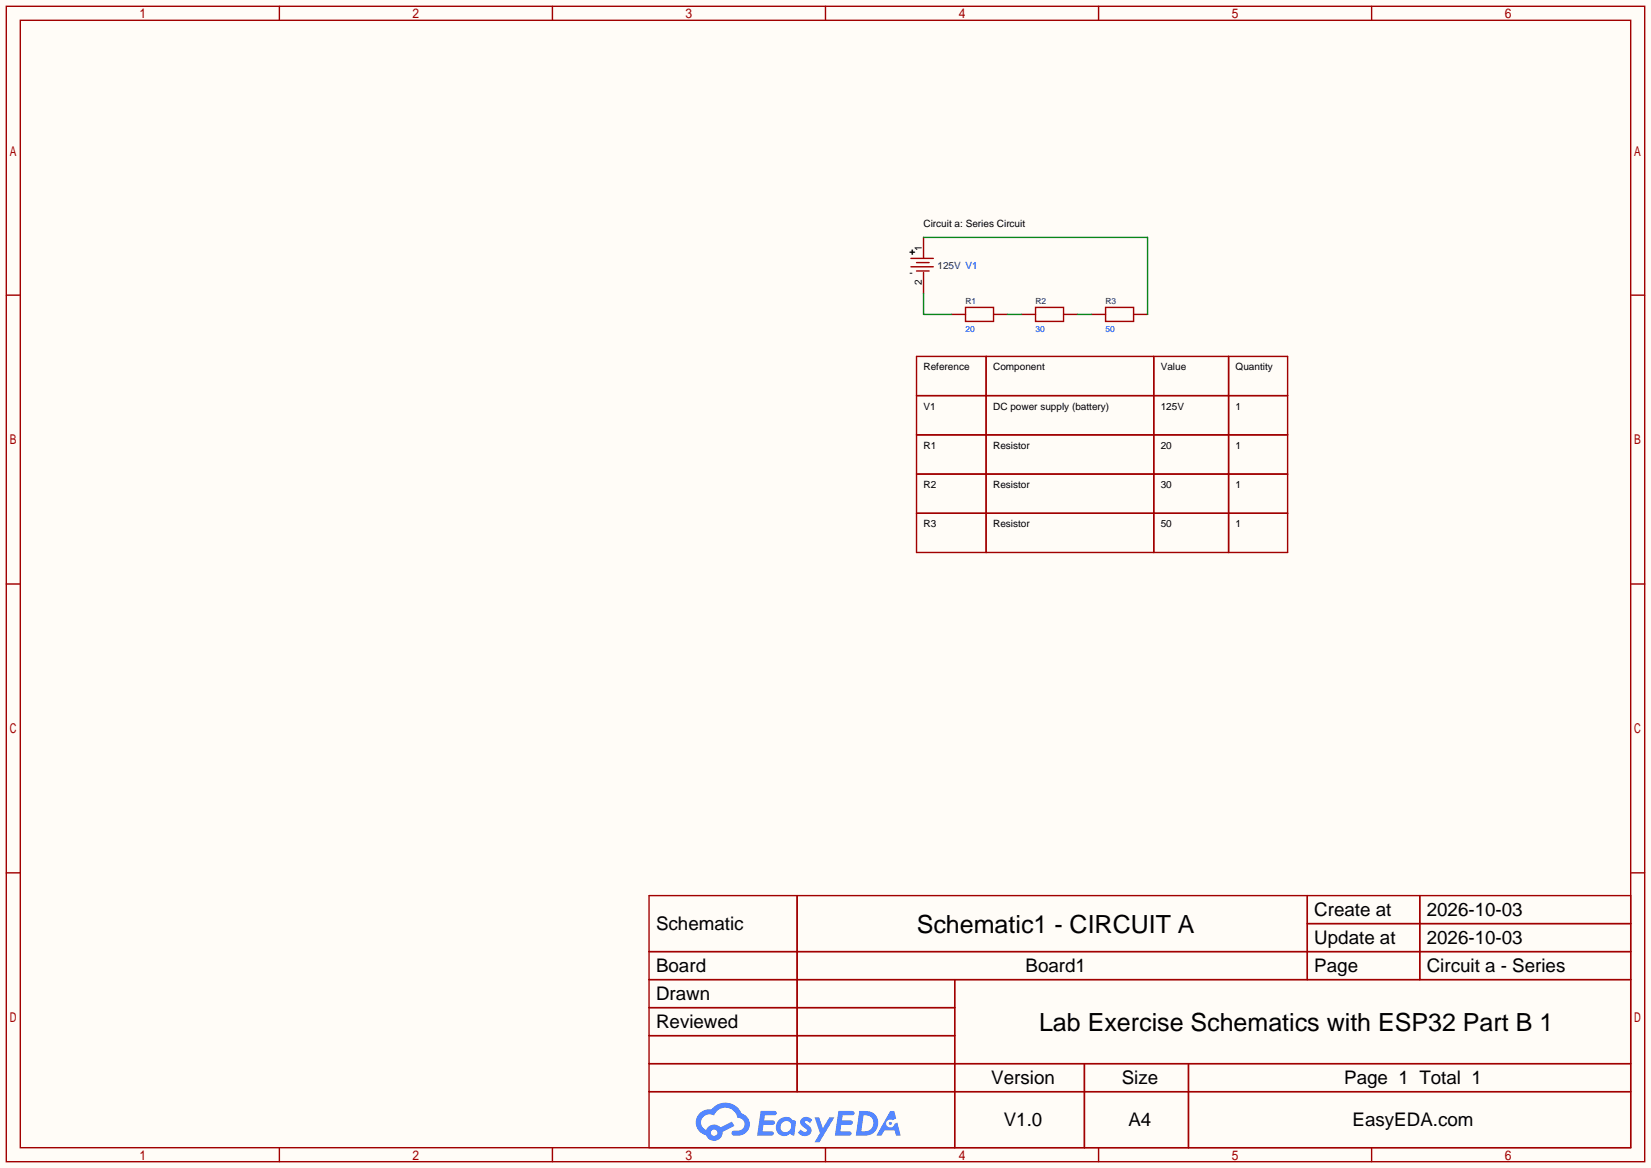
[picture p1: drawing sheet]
<svg xmlns="http://www.w3.org/2000/svg" width="299mm" height="212mm" viewBox="0 0 299 212" stroke-linecap="round" stroke-linejoin="round" font-family="sans-serif">
<path d="M0 0h299.5v211.8h-299.5z" fill="#fffcf7"/>
<g fill="none" stroke="#a10000" stroke-width=".25">
<path d="M1.1 1.1h297.2v209.6h-297.2zM3.7 3.7h292.1v204.5h-292.1zM50.7 1.1v2.6M100.2 1.1v2.6M149.7 1.1v2.6M199.3 1.1v2.6M248.8 1.1v2.6M1.1 53.5h2.6M295.8 53.5h2.5M1.1 105.9h2.6M295.8 105.9h2.5M1.1 158.3h2.6"/>
<path d="M295.8 158.3h2.5M117.7 162.4h178.1v45.8h-178.1zM117.7 172.6h178.1M117.7 177.7h178.1M144.6 162.4v35.6M173.2 177.7v30.5M237.1 162.4v15.3M237.1 167.5h58.7M257.5 162.4v15.3M117.7 182.8h55.5M117.7 192.9h178.1M117.7 187.8h55.5"/>
<path d="M117.7 198h178.1M196.7 192.9v15.3M215.6 192.9v15.3M50.7 208.2v2.5M100.2 208.2v2.5M149.7 208.2v2.5M199.3 208.2v2.5M248.8 208.2v2.5"/>
</g>
<g fill="#5487ff">
<path d="M145.5 202.8a1.3 1.3 0 0 1 1.8 .3l-.4 .6a.54 .54 0 0 0-.9-.2l.1 .2a1.58 1.58 0 0 1 1.1 1.6 1.43 1.43 0 0 1-2.5 .1l.5-.6a.64 .64 0 0 0 .5 .5 .64 .64 0 0 0 .7-.3l-.2-.2a1.6 1.6 0 0 1-1-1.6z"/>
<path d="M147.7 202.7h.9l.7 1.9 1.1-1.9h.9l-2.7 4.5h-.9l1-1.7z"/>
<path d="M138 201.5h1.6a1.31 1.31 0 0 1 1.2 .2 .4 .4 0 0 1-.3 .6h-1.8l-.1 .9h1.6a.4 .4 0 0 1 .4 .4 .4 .4 0 0 1-.4 .4h-1.7l-.2 1.2h.8a1.23 1.23 0 0 1 1.2 .2 .39 .39 0 0 1-.3 .6h-2.7z"/>
<path d="M152.1 201.5h1.6a1.32 1.32 0 0 1 1.3 .2 .39 .39 0 0 1-.4 .6h-1.7l-.2 .9h1.7a.4 .4 0 0 1 .3 .4 .4 .4 0 0 1-.4 .4h-1.7l-.2 1.2h.8a1.23 1.23 0 0 1 1.2 .2 .39 .39 0 0 1-.3 .6h-2.7z"/>
<path d="M161.5 201.5h.7l.4 1.3-.7 .4a.75 .75 0 0 0-1.1 .3 .75 .75 0 0 0 .5 1 .75 .75 0 0 0 .9-.6l.6-.3 .6 2.4h-.9l-.2-1h-1.9l-.5 1h-.9z"/>
<path d="M155.9 201.5l-.7 4.5h1.5a2.27 2.27 0 0 0 2.6-2.3 2.27 2.27 0 0 0-2.7-2.2zM156.6 202.3a1.5 1.5 0 0 1 1.8 1.5 1.5 1.5 0 0 1-1.9 1.4h-.3z"/>
<path d="M141.3 203.1a1.62 1.62 0 0 0-.4 2.1 1.62 1.62 0 0 0 2 .7l.4-.3 .3 .3 .5 .1 .3-2.5-.2-.3h-.4a1.58 1.58 0 0 0-2.5-.1zM141.9 203.6a.99 .99 0 0 1 1.6 .3 .99 .99 0 0 1-.9 1.4 .94 .94 0 0 1-1-.5 .94 .94 0 0 1 .3-1.2z"/>
<path d="M126.9 201.9a2.37 2.37 0 0 0 1.2 4 1.54 1.54 0 0 0 1.7 1 1.54 1.54 0 0 0 1.3-1.6l2.1-1.1-.5-.8-2 1.1a1.57 1.57 0 0 0-2.6 .4 1.5 1.5 0 0 1-.8-2.1 1.5 1.5 0 0 1 2.2-.5 2.23 2.23 0 0 1 2.3-1.4 2.23 2.23 0 0 1 2 1.8 1.16 1.16 0 0 1 1.2 1.1 1.16 1.16 0 0 1-1 1.3h-.7a.47 .47 0 0 0-.6 .3 .47 .47 0 0 0 .4 .6 2.23 2.23 0 0 0 2.3-.7 2.23 2.23 0 0 0 .4-2.3 2.16 2.16 0 0 0-1.3-1.1 3.2 3.2 0 0 0-5.4-.7l-1.2 .1zM129 205.4a.58 .58 0 0 1 1.1 0 .58 .58 0 0 1-1.1 0z"/>
<circle cx="161.5" cy="203.8" r=".28"/>
</g>
<g fill="none" stroke="#a10000" stroke-width=".25">
<path d="M165.2 48.4h4.1M165.2 46.9h4.1M166.2 49.1h2.3M166.2 47.6h2.3M175.1 55.8h5.1v2.5h-5.1zM187.8 55.8h5.1v2.5h-5.1zM200.5 55.8h5.1v2.5h-5.1zM166.2 64.6h67.4v35.6h-67.4zM166.2 71.8h67.4M166.2 78.9h67.4M178.9 64.6v35.6M209.3 64.6v35.6"/>
<path d="M222.8 64.6v35.6M166.2 86h67.4M166.2 93.1h67.4"/>
</g>
<path d="M167.5 43.1v3.8M167.5 49.4v3.8M172.6 57h2.5M180.2 57h2.6M185.3 57h2.5M192.9 57h2.6M198 57h2.5M205.6 57h2.6" fill="none" stroke="#870000" stroke-width=".25"/>
<path d="M167.5 43.1h40.7v13.9M167.5 53.2v3.8h5.1M182.8 57h2.5M195.5 57h2.5" fill="none" stroke="#008700" stroke-width=".25"/>
<g font-size="4.5">
<text x="166.3" y="169.2">Schematic1 - CIRCUIT A</text>
<text x="188.5" y="187">Lab Exercise Schematics with ESP32 Part B 1</text>
</g>
<g font-size="3.4">
<text x="238.4" y="166.1">Create at</text>
<text x="258.8" y="166.1">2026-10-03</text>
<text x="119" y="168.7">Schematic</text>
<text x="238.4" y="171.2">Update at</text>
<text x="258.8" y="171.2">2026-10-03</text>
<text x="119" y="176.3">Board</text>
<text x="186" y="176.3">Board1</text>
<text x="238.4" y="176.3">Page</text>
<text x="258.8" y="176.3">Circuit a - Series</text>
<text x="119" y="181.4">Drawn</text>
<text x="119" y="186.5">Reviewed</text>
<text x="179.8" y="196.6">Version</text>
<text x="203.5" y="196.6">Size</text>
<text x="243.8" y="196.6">Page 1 Total 1</text>
<text x="182.1" y="204.2">V1.0</text>
<text x="204.7" y="204.2">A4</text>
<text x="245.3" y="204.2">EasyEDA.com</text>
</g>
<g font-size="1.8">
<text x="167.5" y="41.2">Circuit a: Series Circuit</text>
<text x="165" y="46.3">+</text>
<text x="167.2" y="45.6" transform="rotate(-90 167.2 45.6)">1</text>
<text x="165" y="50.1">-</text>
<text x="167.2" y="51.7" transform="rotate(-90 167.2 51.7)">2</text>
<text x="167.5" y="67.2">Reference</text>
<text x="180.1" y="67.2">Component</text>
<text x="210.5" y="67.2">Value</text>
<text x="224.1" y="67.2">Quantity</text>
<text x="167.5" y="74.3">V1</text>
<text x="180.1" y="74.3">DC power supply (battery)</text>
<text x="210.5" y="74.3">125V</text>
<text x="224.1" y="74.3">1</text>
<text x="167.5" y="81.4">R1</text>
<text x="180.1" y="81.4">Resistor</text>
<text x="210.5" y="81.4">20</text>
<text x="224.1" y="81.4">1</text>
<text x="167.5" y="88.5">R2</text>
<text x="180.1" y="88.5">Resistor</text>
<text x="210.5" y="88.5">30</text>
<text x="224.1" y="88.5">1</text>
<text x="167.5" y="95.6">R3</text>
<text x="180.1" y="95.6">Resistor</text>
<text x="210.5" y="95.6">50</text>
<text x="224.1" y="95.6">1</text>
</g>
<text font-size="1.8" fill="#000080" x="170.1" y="48.9">125V V1</text>
<g font-size="1.5" fill="#000080">
<text x="175.1" y="55.2">R1</text>
<text x="187.8" y="55.2">R2</text>
<text x="200.5" y="55.2">R3</text>
</g>
<g font-size="1.5" fill="#00f">
<text x="175.1" y="60.3">20</text>
<text x="187.8" y="60.3">30</text>
<text x="200.5" y="60.3">50</text>
</g>
</svg>
